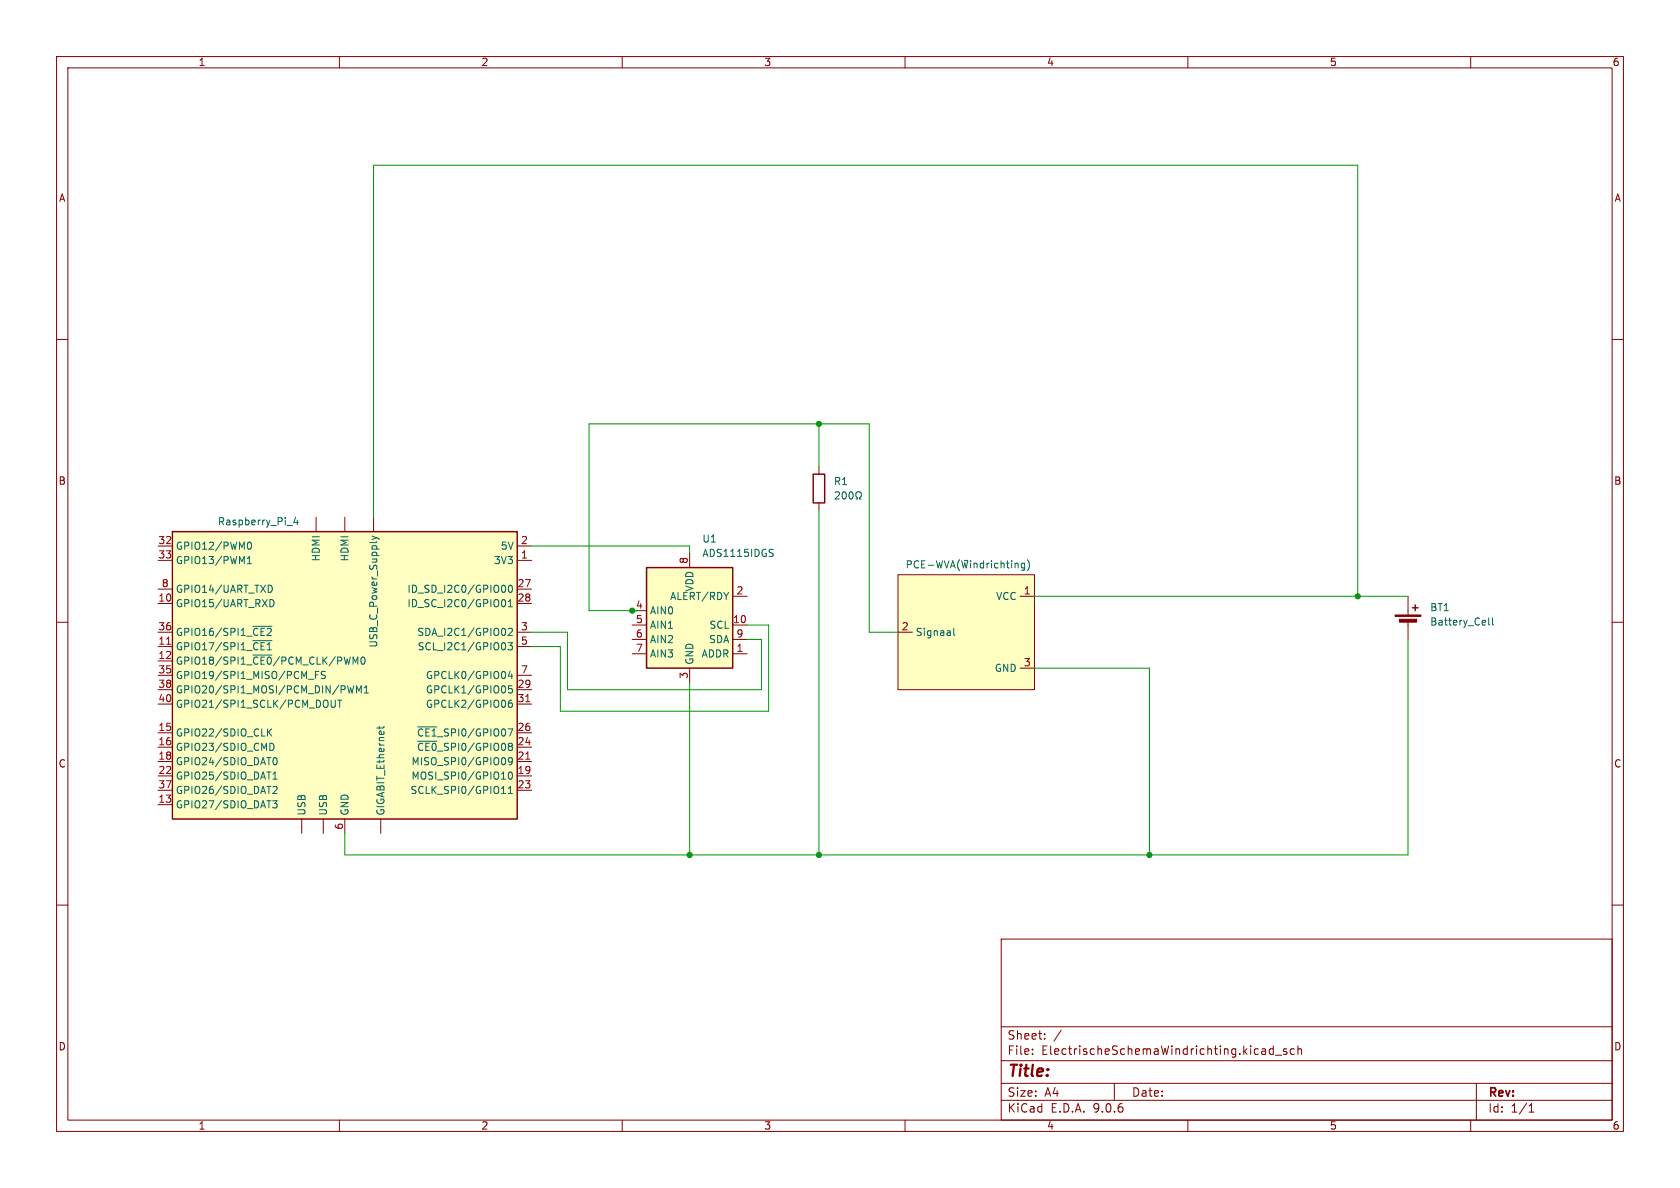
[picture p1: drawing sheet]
<svg xmlns="http://www.w3.org/2000/svg" width="297mm" height="210mm" viewBox="0 0 297 210" stroke-linecap="round" stroke-linejoin="round" font-family="sans-serif">
<g fill="none" stroke="#840000" stroke-width=".18">
<path d="M10 10h277v190h-277zM12 12h273v186h-273zM60 10v2M110 10v2M160 10v2M210 10v2M260 10v2M10 60h2M285 60h2M10 110h2M248.9 105.4v3.3M248.9 109.7v3.3"/>
<path d="M285 110h2M10 160h2M177 166h108v32h-108zM285 160h2M60 198v2M110 198v2M160 198v2M177 194.5h108M177 191.5h108M177 187.5h108M177 181.5h108M182.5 186.3v.1"/>
<path d="M182.5 185.5v.1M184.7 183.6v.1M184.7 182.8v.1M187.6 182.1l-1.3 2M197 191.5v3M210 198v2M225.1 184.9v1.5M225.1 185.5l-.4-.1-.3 .3v.4l.1 .2h.6M225.5 186.5h1.1M227.5 185.5l-.4-.1-.2 .2 .1 .2 .5 .2v.3h-.6M228.8 185.5l-.4-.1-.3 .3v.4l.1 .2h.6M229.5 185.5l.2-.1 .3 .1 .1 .9"/>
<path d="M229.5 184.9v1.5M260 198v2M261 191.5v6.5M270.3 196.6h.9M270.3 195.5l.4-.4v1.5"/>
</g>
<g fill="#840000" stroke="#840000" stroke-width=".18">
<path d="M246.6 108.7h4.6v.3h-4.6z"/>
<path d="M247.4 109.5h3v.5h-3z"/>
</g>
<path d="M249.7 107.4h1M250.2 106.9v1.1" fill="none" stroke="#840000" stroke-width=".25"/>
<path d="M263.2 109.2v1.1l.2 .2M263.8 109.2v1.1l.2 .2" fill="none" stroke="#006464" stroke-width=".18"/>
<path d="M158.7 101.6h24.2v20.3h-24.2z" fill="#ffffc2"/>
<path d="M158.7 101.6h24.2v20.3h-24.2zM158.7 111.8h2.6M180.3 105.4h2.6M180.3 118.1h2.6" fill="none" stroke="#840000" stroke-width=".18"/>
<path d="M179.6 99.6l.4 .1v.7M181.1 99.6h-.3l-.3 .2 .2 .5h.4M181.1 99.6v1l-.2 .2h-.3M181.6 99a1.46 1.46 0 0 1 0 1.9M168.6 111.1v1.1l.2 .1" fill="none" stroke="#006464" stroke-width=".18"/>
<path d="M30.5 94h60.9v50.8h-60.9z" fill="#ffffc2"/>
<path d="M30.5 94h60.9v50.8h-60.9z" fill="none" stroke="#840000" stroke-width=".25"/>
<g fill="none" stroke="#840000" stroke-width=".18">
<path d="M27.9 96.5h2.6M27.9 99.1h2.6M55.9 91.4v2.6M61 91.4v2.6M66 91.4v2.6M91.4 96.5h2.6M91.4 99.1h2.6M27.9 104.1h2.6M27.9 106.7h2.6M27.9 111.8h2.6M27.9 114.3h2.6M27.9 116.8h2.6"/>
<path d="M27.9 119.4h2.6M91.4 104.1h2.6M91.4 106.7h2.6M91.4 111.8h2.6M91.4 114.3h2.6M91.4 119.4h2.6M27.9 121.9h2.6M27.9 124.5h2.6M27.9 129.5h2.6M27.9 132.1h2.6M27.9 134.6h2.6M27.9 137.2h2.6"/>
<path d="M27.9 139.7h2.6M91.4 121.9h2.6M91.4 124.5h2.6M91.4 129.5h2.6M91.4 132.1h2.6M91.4 134.6h2.6M91.4 137.2h2.6M91.4 139.7h2.6M27.9 142.2h2.6M53.3 144.8v2.5M57.1 144.8v2.5M61 144.8v2.5"/>
<path d="M67.3 144.8v2.5"/>
</g>
<g fill="none" stroke="#006464" stroke-width=".18">
<path d="M43.7 96.3l.1-.3 .2-.2a.68 .68 0 0 1 .5 .7 .68 .68 0 0 1-.5 .6l-.2-.1-.1-.4M43.7 99.6h.8M43.7 98.7l.4-.3v1.2M50.7 92.9h1M52.3 91.5l-.4 .9h.8M52.6 91.9v.9M65.8 94.8l.8 .3M66.6 95.1l-.8 .3M66.6 95.1l.4 .3M44.7 110.7h3.4M44.7 113.3h3.4M44.7 115.8h3.4"/>
<path d="M47.7 103.4a.68 .68 0 0 1 .4 .7 .68 .68 0 0 1-.4 .6M47.7 106a.64 .64 0 0 1 .8 .6 .64 .64 0 0 1-.8 .7M55.8 119.3h.4M56.4 118.7h-.6v1.3M57.5 118.8l-.5-.1-.1 .1v.4l.5 .2 .1 .3-.2 .3-.5-.1M64 116.2l.1-.1a.68 .68 0 0 1 .4 .7 .68 .68 0 0 1-.4 .6 .84 .84 0 0 1-.1-1.2zM89 106a.68 .68 0 0 1 .4 .6 .68 .68 0 0 1-.4 .7M89.3 103.6l.1 .3-.1 .7M89.3 113.9v.7M89.8 113.6h.8l-.4 .5 .3 .1v.6l-.2 .1-.5-.1M89.9 107.3h.7M89.9 111.2l.4-.1 .3 .3-.8 .9h.8"/>
<path d="M89.9 106.4l.3-.4v1.3M90 103.6l.2-.2a.68 .68 0 0 1 .4 .7 .68 .68 0 0 1-.4 .6l-.2-.1-.1-.4zM90.2 118.6l-.3 .9h.8M90.5 119.1v.9M47.3 128.8v1.3M47.5 129.4l.5 .7M47.7 131.4a.64 .64 0 0 1 .8 .6 .64 .64 0 0 1-.8 .7M48 128.8l-.7 .8M48.3 139.1l.4-.1 .3 .4-.8 .9h.8M48.3 137.7h.7M48.3 136.8l.3-.3v1.2M48.4 134.1l.2-.2a.68 .68 0 0 1 .4 .7 .68 .68 0 0 1-.4 .6l-.2-.1-.1-.4z"/>
<path d="M54.5 120.1h1M58.5 123.8v1l.3 .2h.3l.2-.2v-1M59.7 123.8h.7M60.1 123.8v1.2M61.4 121.2l.3 1.3 .3-.9 .2 .9 .3-1.3M63 122.5v-1.3l.4 .9 .5-.9v1.3M64.4 122.5h.7M64.4 121.6l.4-.4v1.3M67 128.4v.5M67.9 128.4l-.2 .3h-1.1M73.8 128.5h3.4M73.8 131h3.4"/>
<path d="M89.9 139.4l.3-.4v1.3M90 136.6l.2-.1a.68 .68 0 0 1 .4 .6 .68 .68 0 0 1-.4 .6l-.2-.1-.1-.3zM90.5 123.8h-.4a.86 .86 0 0 0 0 1.2l.4-.1 .1-.4-.3-.2h-.3l-.1 .2M90.5 121.2h-.6v.6l.1-.1 .5 .1 .1 .2-.1 .4-.2 .1-.4-.1M90.6 134.5l-.3 .2h-.3l-.1-.2 .1-.5 .3-.1 .2 .2a.84 .84 0 0 1-.3 1.1h-.2M48.2 141.5h.8l-.4 .5 .3 .2v.5l-.2 .1-.5-.1M88.7 140.3h.7M89.9 140.3h.7"/>
</g>
<path d="M29.5 113.9h.7M93 124h.7M93 134.2h.7" fill="none" stroke="#a90000" stroke-width=".18"/>
<path d="M114.3 100.3h15.2v17.8h-15.2z" fill="#ffffc2"/>
<path d="M143.8 83.8h2v5.1h-2zM114.3 100.3h15.2v17.8h-15.2z" fill="none" stroke="#840000" stroke-width=".25"/>
<path d="M121.9 97.8v2.5M144.8 82.6v1.2M144.8 88.9v1.3M111.8 108h2.5M111.8 110.5h2.5M111.8 113h2.5M111.8 115.6h2.5M121.9 118.1v2.6M129.5 110.5h2.6M129.5 113h2.6M129.5 115.6h2.6M129.5 105.4h2.6" fill="none" stroke="#840000" stroke-width=".18"/>
<path d="M136.2 97.1l.5 .1M136.5 97.8l.2 .2-.2 .4M147.7 87.1l.5-.2 .2 .4-.8 .9h.8M149 87.1l.2-.2a.68 .68 0 0 1 .4 .7 .68 .68 0 0 1-.4 .6l-.2-.1-.1-.4zM150.2 87.1l.2-.2a.68 .68 0 0 1 .4 .7 .68 .68 0 0 1-.4 .6l-.2-.1-.1-.4zM151.3 88.2h.3v-.2a.54 .54 0 0 1-.3-.8 .54 .54 0 0 1 .8-.2 .58 .58 0 0 1-.1 1v.2h.3" fill="none" stroke="#006464" stroke-width=".18"/>
<path d="M144.8 74.9v7.7M66 91.4v-62.2h174v76.2M94 96.5h27.9v1.3M144.8 90.2v60.9M94 111.8h6.3v10.1h34.3v-8.9h-2.5M111.8 108h-7.7v-33.1h49.6v36.9h5M132.1 110.5h3.8v15.2h-36.8v-11.4h-5.1M182.9 105.4h66M182.9 118.1h20.3v33M248.9 113v38.1h-187.9v-3.8M121.9 120.7v30.4" fill="none" stroke="#009600" stroke-width=".18"/>
<g fill="#009600" stroke="#009600" stroke-width=".18">
<circle cx="144.8" cy="151.1" r=".46"/>
<circle cx="111.8" cy="108" r=".46"/>
<circle cx="121.9" cy="151.1" r=".46"/>
<circle cx="240" cy="105.4" r=".46"/>
<circle cx="144.8" cy="74.9" r=".46"/>
<circle cx="203.2" cy="151.1" r=".46"/>
</g>
<text font-size="2.8" fill="#840000" x="178" y="190.9">Title:</text>
<g font-size="2.1" fill="#840000">
<text x="178" y="184">Sheet:</text>
<text x="178" y="186.7">File:</text>
<text x="184.1" y="186.7">ElectrischeSchemaWindrichting.kicad_sch</text>
<text x="178" y="196.9">KiCad</text>
<text x="178" y="194.1">Size:</text>
<text x="184.7" y="194.1">A4</text>
<text x="185.7" y="196.9">E.D.A.</text>
<text x="193.3" y="196.9">9.0.6</text>
<text x="200" y="194.1">Date:</text>
<text x="263" y="194.3">Rev:</text>
<text x="263" y="196.9">Id:</text>
<text x="267.1" y="196.9">1/1</text>
</g>
<g font-size="1.8" fill="#840000">
<text x="35" y="11.9">1</text>
<text x="85" y="11.9">2</text>
<text x="135" y="11.9">3</text>
<text x="185" y="11.9">4</text>
<text x="235" y="11.9">5</text>
<text x="285" y="11.9">6</text>
<text x="10.3" y="35.9">A</text>
<text x="285.3" y="35.9">A</text>
<text x="10.3" y="85.9">B</text>
<text x="285.3" y="85.9">B</text>
<text x="10.3" y="135.9">C</text>
<text x="285.3" y="135.9">C</text>
<text x="10.3" y="185.9">D</text>
<text x="285.3" y="185.9">D</text>
<text x="35" y="199.9">1</text>
<text x="85" y="199.9">2</text>
<text x="135" y="199.9">3</text>
<text x="185" y="199.9">4</text>
<text x="235" y="199.9">5</text>
<text x="285" y="199.9">6</text>
</g>
<g font-size="1.8" fill="#006464">
<text x="147.3" y="86">R1</text>
<text x="38.4" y="93.1">Raspberry_Pi_4</text>
<text x="31" y="97.4">GPIO12/PWM0</text>
<text x="31" y="99.9">GPIO13/PWM1</text>
<text x="56.7" y="99.3" transform="rotate(-90 56.7 99.3)">HDMI</text>
<text x="61.8" y="99.3" transform="rotate(-90 61.8 99.3)">HDMI</text>
<text x="87.2" y="99.9">3V3</text>
<text x="88.4" y="97.4">5V</text>
<text x="124.1" y="96.1">U1</text>
<text x="124.1" y="98.7">ADS1115IDGS</text>
<text x="160" y="100.7">PCE-WVA(Windrichting)</text>
<text x="170.3" y="99.9">~</text>
<text x="31" y="105">GPIO14/UART_TXD</text>
<text x="31" y="107.5">GPIO15/UART_RXD</text>
<text x="71.9" y="105">ID_SD_I2C0/GPIO00</text>
<text x="71.9" y="107.5">ID_SC_I2C0/GPIO01</text>
<text x="118.4" y="106.3">ALERT/RDY</text>
<text x="122.8" y="104.7" transform="rotate(-90 122.8 104.7)">VDD</text>
<text x="176" y="106.3">VCC</text>
<text x="31" y="112.6">GPIO16/SPI1_~{CE2}</text>
<text x="73.7" y="112.6">SDA_I2C1/GPIO02</text>
<text x="114.8" y="108.8">AIN0</text>
<text x="114.8" y="111.4">AIN1</text>
<text x="114.8" y="113.9">AIN2</text>
<text x="125.3" y="113.9">SDA</text>
<text x="125.3" y="111.4">SCL</text>
<text x="161.8" y="112.6">Signaal</text>
<text x="252.7" y="108.2">BT1</text>
<text x="252.7" y="110.8">Battery_Cell</text>
<text x="31" y="115.2">GPIO17/SPI1_~{CE1}</text>
<text x="31" y="117.7">GPIO18/SPI1_~{CE0}/PCM_CLK/PWM0</text>
<text x="66.9" y="114.6" transform="rotate(-90 66.9 114.6)">USB_C_Power_Supply</text>
<text x="73.7" y="115.2">SCL_I2C1/GPIO03</text>
<text x="114.8" y="116.4">AIN3</text>
<text x="122.8" y="117.6" transform="rotate(-90 122.8 117.6)">GND</text>
<text x="123.9" y="116.4">ADDR</text>
<text x="175.8" y="119">GND</text>
<text x="31" y="120.2">GPIO19/SPI1_MISO/PCM_FS</text>
<text x="31" y="122.8">GPIO20/SPI1_MOSI/PCM_DIN/PWM1</text>
<text x="31" y="125.3">GPIO21/SPI1_SCLK/PCM_DOUT</text>
<text x="75.2" y="120.2">GPCLK0/GPIO04</text>
<text x="75.2" y="122.8">GPCLK1/GPIO05</text>
<text x="75.2" y="125.3">GPCLK2/GPIO06</text>
<text x="31" y="130.4">GPIO22/SDIO_CLK</text>
<text x="73.6" y="130.4">~{CE1}_SPI0/GPIO07</text>
<text x="31" y="132.9">GPIO23/SDIO_CMD</text>
<text x="31" y="135.5">GPIO24/SDIO_DAT0</text>
<text x="72.6" y="135.5">MISO_SPI0/GPIO09</text>
<text x="73.6" y="132.9">~{CE0}_SPI0/GPIO08</text>
<text x="31" y="138">GPIO25/SDIO_DAT1</text>
<text x="31" y="140.6">GPIO26/SDIO_DAT2</text>
<text x="31" y="143.1">GPIO27/SDIO_DAT3</text>
<text x="72.5" y="140.6">SCLK_SPI0/GPIO11</text>
<text x="72.6" y="138">MOSI_SPI0/GPIO10</text>
<text x="54.2" y="144.3" transform="rotate(-90 54.2 144.3)">USB</text>
<text x="58" y="144.3" transform="rotate(-90 58 144.3)">USB</text>
<text x="61.8" y="144.3" transform="rotate(-90 61.8 144.3)">GND</text>
<text x="68.2" y="144.3" transform="rotate(-90 68.2 144.3)">GIGABIT_Ethernet</text>
</g>
<g font-size="1.8" fill="#a90000">
<text x="27.9" y="96.3">32</text>
<text x="27.9" y="98.8">33</text>
<text x="92" y="96.3">2</text>
<text x="92" y="98.8">1</text>
<text x="121.7" y="99.8" transform="rotate(-90 121.7 99.8)">8</text>
<text x="27.9" y="106.4">10</text>
<text x="28.5" y="103.9">8</text>
<text x="91.4" y="103.9">27</text>
<text x="91.4" y="106.4">28</text>
<text x="130.1" y="105.2">2</text>
<text x="180.9" y="105.2">1</text>
<text x="27.9" y="111.5">36</text>
<text x="92" y="111.5">3</text>
<text x="112.3" y="110.2">5</text>
<text x="112.3" y="112.8">6</text>
<text x="129.5" y="110.2">10</text>
<text x="130.1" y="112.8">9</text>
<text x="159.3" y="111.5">2</text>
<text x="27.9" y="114">11</text>
<text x="27.9" y="116.6">12</text>
<text x="27.9" y="119.1">35</text>
<text x="92" y="114">5</text>
<text x="92" y="119.1">7</text>
<text x="112.3" y="115.3">7</text>
<text x="130.1" y="115.3">1</text>
<text x="180.9" y="117.9">3</text>
<text x="27.9" y="121.7">38</text>
<text x="27.9" y="124.2">40</text>
<text x="91.4" y="121.7">29</text>
<text x="91.4" y="124.2">31</text>
<text x="121.7" y="120.1" transform="rotate(-90 121.7 120.1)">3</text>
<text x="27.9" y="129.3">15</text>
<text x="27.9" y="131.8">16</text>
<text x="91.4" y="129.3">26</text>
<text x="91.4" y="131.8">24</text>
<text x="27.9" y="134.4">18</text>
<text x="27.9" y="136.9">22</text>
<text x="91.4" y="134.4">21</text>
<text x="91.4" y="136.9">19</text>
<text x="27.9" y="139.4">37</text>
<text x="27.9" y="142">13</text>
<text x="91.4" y="139.4">23</text>
<text x="60.7" y="146.8" transform="rotate(-90 60.7 146.8)">6</text>
</g>
<text font-size="1.8" fill="#009600" x="112.3" y="107.7">4</text>
</svg>
